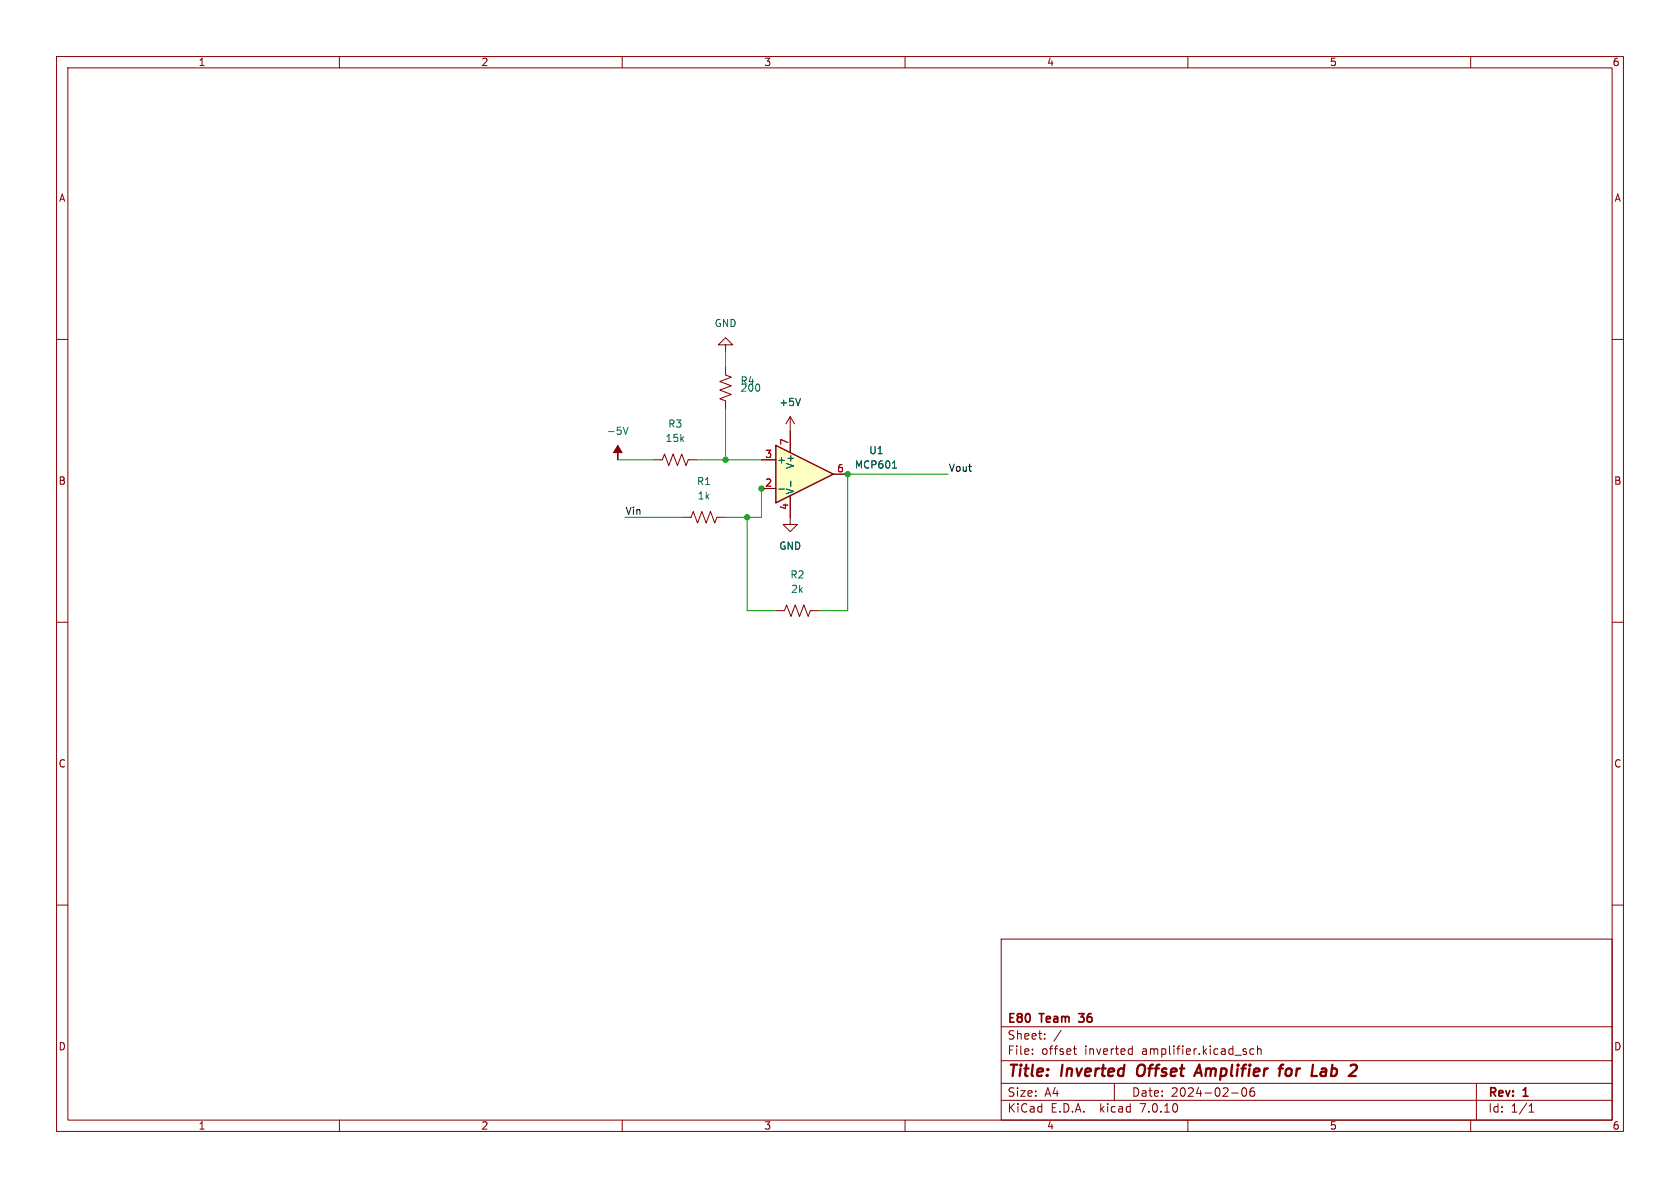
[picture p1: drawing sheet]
<svg xmlns="http://www.w3.org/2000/svg" width="297mm" height="210mm" viewBox="0 0 297 210" stroke-linecap="round" stroke-linejoin="round" font-family="sans-serif">
<g fill="none" stroke="#840000" stroke-width=".18">
<path d="M10 10h277v190h-277zM12 12h273v186h-273zM60 10v2M110 10v2M160 10v2M210 10v2M260 10v2M10 60h2M285 60h2M139.7 91.4v1.3h1.3l-1.3 1.3-1.3-1.3h1.3M10 110h2M137.2 108h1.5l.4-1.1 .7 2.1 .8-2.1 .8 2.1 .7-2.1 .8 2.1 .4-1h1.5"/>
<path d="M285 110h2M10 160h2M285 160h2M177 166h108v32h-108zM60 198v2M110 198v2M160 198v2M177 194.5h108M177 191.5h108M177 187.5h108M177 181.5h108M182.5 186.3v.1"/>
<path d="M182.5 185.5v.1M184.7 183.6v.1M184.7 182.8v.1M187.6 182.1l-1.3 2M189.7 185.4h.6M190 184.9v1.3l.3 .2M197 191.5v3M199.7 185.4l.5 .1M200.2 186.3l-.5 .1M200.2 184.9v1.5M210 198v2M217.7 193.2h1.2"/>
<path d="M219.7 192.4a.81 .81 0 0 0 .3 1.4l.2-.1 .2-.5-.2-.8M221.2 192.4a1.17 1.17 0 0 0-.1 1.3h.6l.1-.5-.3-.3h-.3l-.2 .3M221.7 185.5l-.5-.1-.2 .3v.4l.1 .2h.6M222.3 185.5l.2-.1 .4 .1 .1 .9M222.3 184.9v1.5M260 198v2M261 191.5v6.5M270.3 196.6h.9M270.3 195.5l.4-.4v1.5"/>
</g>
<path d="M201.2 188.5a1.5 1.5 0 0 0 0 1.6M211.1 190.2l.9-2 .4 2M211.4 189.6h.9M226 188.9h.8M226.9 188.2l-.4 .1-.1 .2M228 188.9a.62 .62 0 0 0-.7 .4v.7a.52 .52 0 0 0 .8 .1M233.5 190.1l.2 .1 .7-.1M233.6 189l.2-.1 .6 .1M234.5 189.4l-.9 .1M234.5 189.2l-.2 1" fill="none" stroke="#840000" stroke-width=".4"/>
<path d="M190.7 179.2h.9M190.7 180.5l.2 .2" fill="none" stroke="#840000" stroke-width=".3"/>
<path d="M137.2 78.7l10.1 5.1-10.1 5.1z" fill="#ffffc2"/>
<path d="M137.2 78.7l10.1 5.1-10.1 5.1z" fill="none" stroke="#840000" stroke-width=".25"/>
<path d="M128.3 61h1.2l-1.2-1.3-1.3 1.3h1.3v1.2M128.3 64.8v1.5l1 .4-2 .7 2 .8-2 .8 2 .7-2 .8 1 .4v1.5M139.7 73.7v6.3M139.7 73.7l-.8 1.2M139.7 73.7l.8 1.2M115.6 81.3h1.5l.4-1 .7 2 .8-2 .8 2 .7-2 .8 2 .4-1h1.5M120.6 91.4h1.6l.4-1 .7 2.1 .8-2.1 .7 2.1 .8-2.1 .8 2.1 .3-1.1h1.6M134.6 86.4h2.6M134.6 81.3h2.6M139.7 87.6v3.8M147.3 83.8h2.6" fill="none" stroke="#840000" stroke-width=".18"/>
<path d="M110.2 75.5l.4 1.3 .4-1.3M141.5 70.4l-.4 1.3M137.7 86.5h1M139.8 85v1M157.8 82.7h.7" fill="none" stroke="#006464" stroke-width=".18"/>
<path d="M109.2 78.7l.8 1.3h-.8v1.3v-1.3h-.7z" fill="#840000" stroke="#840000" stroke-width=".18"/>
<path d="M128.3 62.2v2.6M128.3 72.4v8.9M109.2 81.3h6.4M110.5 91.4h10.1M123.2 81.3h11.4M132.1 91.4v16.6h5.1M134.6 86.4v5h-6.3M167.6 83.8h-17.7v24.2h-5.1" fill="none" stroke="#009600" stroke-width=".18"/>
<g fill="#009600" stroke="#009600" stroke-width=".18">
<circle cx="132.1" cy="91.4" r=".46"/>
<circle cx="134.6" cy="86.4" r=".46"/>
<circle cx="149.9" cy="83.8" r=".46"/>
<circle cx="128.3" cy="81.3" r=".46"/>
</g>
<g font-size="2.8" fill="#840000">
<text x="178" y="190.9">Title:</text>
<text x="187.7" y="190.9">Inverted</text>
<text x="201.9" y="190.9">Offset</text>
<text x="213.1" y="190.9">Amplifier</text>
<text x="228.6" y="190.9">for</text>
<text x="235.1" y="190.9">Lab</text>
</g>
<g font-size="2.1" fill="#840000">
<text x="178" y="184">Sheet:</text>
<text x="178" y="181.2">E80</text>
<text x="184" y="181.2">Team</text>
<text x="191.5" y="181.2">36</text>
<text x="178" y="186.7">File:</text>
<text x="184.1" y="186.7">offset</text>
<text x="191.8" y="186.7">inverted</text>
<text x="202" y="186.7">amplifier.kicad_sch</text>
<text x="178" y="196.9">KiCad</text>
<text x="178" y="194.1">Size:</text>
<text x="184.7" y="194.1">A4</text>
<text x="185.7" y="196.9">E.D.A.</text>
<text x="194.6" y="196.9">kicad</text>
<text x="200" y="194.1">Date:</text>
<text x="201.8" y="196.9">7.0.10</text>
<text x="207" y="194.1">2024-02-06</text>
<text x="263" y="194.3">Rev:</text>
<text x="263" y="196.9">Id:</text>
<text x="267.1" y="196.9">1/1</text>
<text x="269.4" y="194.3">1</text>
</g>
<g font-size="1.8" fill="#840000">
<text x="35" y="11.9">1</text>
<text x="85" y="11.9">2</text>
<text x="135" y="11.9">3</text>
<text x="185" y="11.9">4</text>
<text x="235" y="11.9">5</text>
<text x="285" y="11.9">6</text>
<text x="10.3" y="35.9">A</text>
<text x="285.3" y="35.9">A</text>
<text x="10.3" y="85.9">B</text>
<text x="285.3" y="85.9">B</text>
<text x="10.3" y="135.9">C</text>
<text x="285.3" y="135.9">C</text>
<text x="10.3" y="185.9">D</text>
<text x="285.3" y="185.9">D</text>
<text x="35" y="199.9">1</text>
<text x="85" y="199.9">2</text>
<text x="135" y="199.9">3</text>
<text x="185" y="199.9">4</text>
<text x="235" y="199.9">5</text>
<text x="285" y="199.9">6</text>
</g>
<g font-size="1.8" fill="#006464">
<text x="126.2" y="58">GND</text>
<text x="130.8" y="68.2">R4</text>
<text x="130.8" y="69.4">200</text>
<text x="137.7" y="72">+5V</text>
<text x="107.2" y="77.1">-5V</text>
<text x="118" y="75.8">R3</text>
<text x="117.6" y="78.3">15k</text>
<text x="137.3" y="82.1">+</text>
<text x="140.6" y="83" transform="rotate(-90 140.6 83)">V+</text>
<text x="151" y="83">MCP601</text>
<text x="153.6" y="80.5">U1</text>
<text x="123.1" y="86">R1</text>
<text x="123.2" y="88.5">1k</text>
<text x="140.6" y="87.5" transform="rotate(-90 140.6 87.5)">V-</text>
<text x="137.7" y="97.4">GND</text>
<text x="139.6" y="102.5">R2</text>
<text x="139.7" y="105">2k</text>
</g>
<g font-size="1.8" fill="#a90000">
<text x="135.2" y="81">3</text>
<text x="139.4" y="78.8" transform="rotate(-90 139.4 78.8)">7</text>
<text x="147.9" y="83.6">6</text>
<text x="135.2" y="86.1">2</text>
<text x="139.4" y="90.2" transform="rotate(-90 139.4 90.2)">4</text>
</g>
<g font-size="1.8" fill="#0f0f0f">
<text x="167.6" y="83.5">Vout</text>
<text x="110.5" y="91.1">Vin</text>
</g>
</svg>
